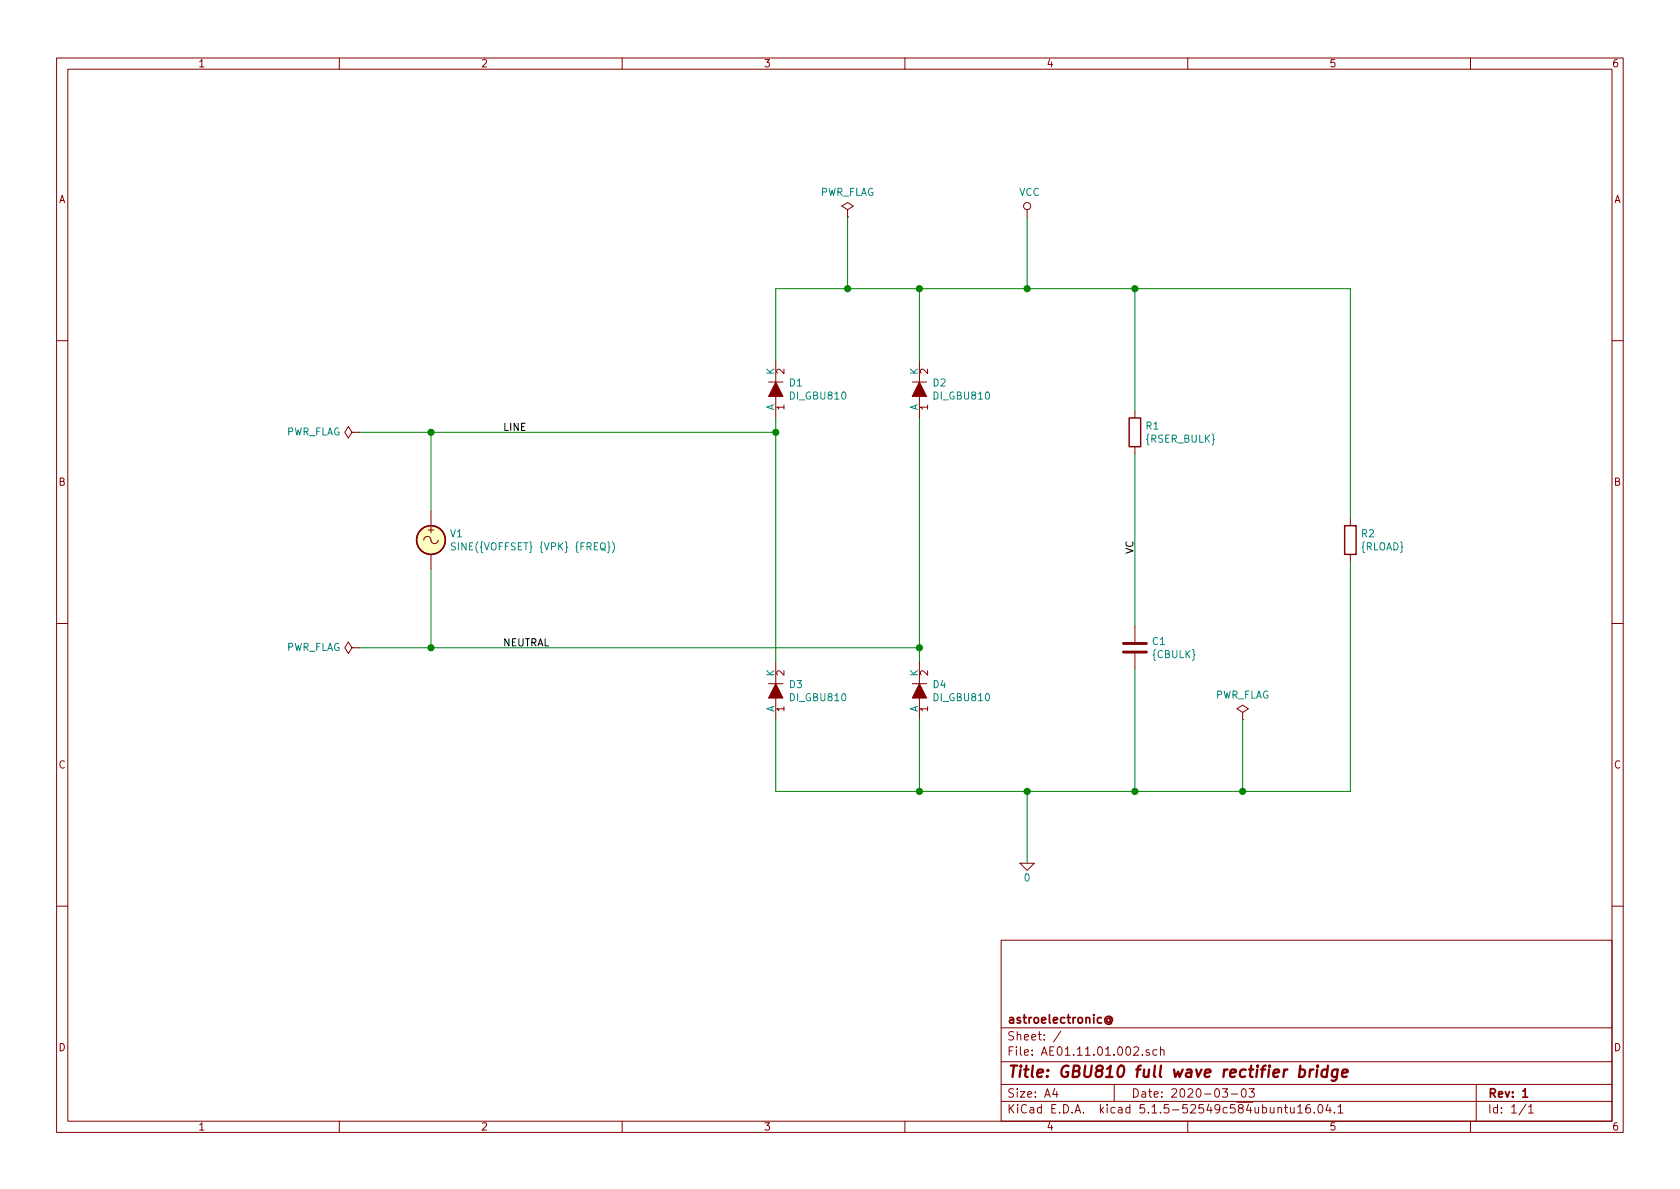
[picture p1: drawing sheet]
EESchema Schematic File Version 4
EELAYER 30 0
EELAYER END
$Descr A4 11693 8268
encoding utf-8
Sheet 1 1
Title "GBU810 full wave rectifier bridge"
Date "2020-03-03"
Rev "1"
Comp "astroelectronic@"
Comment1 ""
Comment2 ""
Comment3 ""
Comment4 ""
$EndDescr
$Comp
L AE01.17.01.000:DI_GBU810 D1
U 1 1
P 5400 2700
F 0 "D1" H 5488 2746 50  0000 L CNN
F 1 "DI_GBU810" H 5488 2655 50  0000 L CNN
F 2 "" H 5488 2655 50  0000 L CNN
F 3 "~" H 5500 2400 50  0001 L BNN
F 4 "D" H 5400 2700 50  0001 C CNN "Spice_Primitive"
F 5 "DI_GBU810" H 5400 2700 50  0001 C CNN "Spice_Model"
F 6 "Y" H 5400 2700 50  0001 C CNN "Spice_Netlist_Enabled"
F 7 "models/GBU810.spice.txt" H 5400 2700 50  0001 C CNN "Spice_Lib_File"
	1    5400 2700
	1    0    0    -1  
$EndComp
$Comp
L AE01.17.01.000:DI_GBU810 D2
U 1 1
P 6400 2700
F 0 "D2" H 6488 2746 50  0000 L CNN
F 1 "DI_GBU810" H 6488 2655 50  0000 L CNN
F 2 "" H 6488 2655 50  0000 L CNN
F 3 "~" H 6500 2400 50  0001 L BNN
F 4 "D" H 6400 2700 50  0001 C CNN "Spice_Primitive"
F 5 "DI_GBU810" H 6400 2700 50  0001 C CNN "Spice_Model"
F 6 "Y" H 6400 2700 50  0001 C CNN "Spice_Netlist_Enabled"
F 7 "models/GBU810.spice.txt" H 6400 2700 50  0001 C CNN "Spice_Lib_File"
	1    6400 2700
	1    0    0    -1  
$EndComp
$Comp
L AE01.17.01.000:DI_GBU810 D3
U 1 1
P 5400 4800
F 0 "D3" H 5488 4846 50  0000 L CNN
F 1 "DI_GBU810" H 5488 4755 50  0000 L CNN
F 2 "" H 5488 4755 50  0000 L CNN
F 3 "~" H 5500 4500 50  0001 L BNN
F 4 "D" H 5400 4800 50  0001 C CNN "Spice_Primitive"
F 5 "DI_GBU810" H 5400 4800 50  0001 C CNN "Spice_Model"
F 6 "Y" H 5400 4800 50  0001 C CNN "Spice_Netlist_Enabled"
F 7 "models/GBU810.spice.txt" H 5400 4800 50  0001 C CNN "Spice_Lib_File"
	1    5400 4800
	1    0    0    -1  
$EndComp
$Comp
L AE01.17.01.000:DI_GBU810 D4
U 1 1
P 6400 4800
F 0 "D4" H 6488 4846 50  0000 L CNN
F 1 "DI_GBU810" H 6488 4755 50  0000 L CNN
F 2 "" H 6488 4755 50  0000 L CNN
F 3 "~" H 6500 4500 50  0001 L BNN
F 4 "D" H 6400 4800 50  0001 C CNN "Spice_Primitive"
F 5 "DI_GBU810" H 6400 4800 50  0001 C CNN "Spice_Model"
F 6 "Y" H 6400 4800 50  0001 C CNN "Spice_Netlist_Enabled"
F 7 "models/GBU810.spice.txt" H 6400 4800 50  0001 C CNN "Spice_Lib_File"
	1    6400 4800
	1    0    0    -1  
$EndComp
Wire Wire Line
	5400 2900 5400 3000
Wire Wire Line
	6400 4600 6400 4500
Wire Wire Line
	5400 2500 5400 2000
Wire Wire Line
	5400 2000 5900 2000
Wire Wire Line
	6400 2000 6400 2500
Wire Wire Line
	5400 5000 5400 5500
Wire Wire Line
	5400 5500 6400 5500
Wire Wire Line
	6400 5500 6400 5000
Wire Wire Line
	3000 3950 3000 4500
Wire Wire Line
	3000 4500 6400 4500
Connection ~ 6400 4500
Wire Wire Line
	6400 4500 6400 2900
Wire Wire Line
	3000 3550 3000 3000
Wire Wire Line
	3000 3000 5400 3000
Connection ~ 5400 3000
Wire Wire Line
	5400 3000 5400 4600
Wire Wire Line
	6400 2000 7150 2000
Wire Wire Line
	9400 2000 9400 3600
Connection ~ 6400 2000
Wire Wire Line
	6400 5500 7150 5500
Wire Wire Line
	9400 5500 9400 3900
Connection ~ 6400 5500
$Comp
L Device:C C1
U 1 1
P 7900 4500
F 0 "C1" H 8015 4546 50  0000 L CNN
F 1 "{CBULK}" H 8015 4455 50  0000 L CNN
F 2 "" H 7938 4350 50  0001 C CNN
F 3 "~" H 7900 4500 50  0001 C CNN
	1    7900 4500
	1    0    0    -1  
$EndComp
$Comp
L Device:R R1
U 1 1
P 7900 3000
F 0 "R1" H 7970 3046 50  0000 L CNN
F 1 "{RSER_BULK}" H 7970 2955 50  0000 L CNN
F 2 "" V 7830 3000 50  0001 C CNN
F 3 "~" H 7900 3000 50  0001 C CNN
	1    7900 3000
	1    0    0    -1  
$EndComp
Wire Wire Line
	7900 2850 7900 2000
Connection ~ 7900 2000
Wire Wire Line
	7900 2000 9400 2000
Wire Wire Line
	7900 4350 7900 3150
Wire Wire Line
	7900 4650 7900 5500
Connection ~ 7900 5500
Wire Wire Line
	7900 5500 8650 5500
$Comp
L pspice:0 #GND01
U 1 1
P 7150 6000
F 0 "#GND01" H 7150 5900 50  0001 C CNN
F 1 "0" H 7150 5900 50  0000 C CNN
F 2 "" H 7150 6000 50  0001 C CNN
F 3 "~" H 7150 6000 50  0001 C CNN
	1    7150 6000
	1    0    0    -1  
$EndComp
Wire Wire Line
	7150 6000 7150 5500
Connection ~ 7150 5500
Wire Wire Line
	7150 5500 7900 5500
$Comp
L power:VCC #PWR01
U 1 1
P 7150 1500
F 0 "#PWR01" H 7150 1350 50  0001 C CNN
F 1 "VCC" H 7167 1673 50  0000 C CNN
F 2 "" H 7150 1500 50  0001 C CNN
F 3 "" H 7150 1500 50  0001 C CNN
	1    7150 1500
	1    0    0    -1  
$EndComp
Wire Wire Line
	7150 1500 7150 2000
Connection ~ 7150 2000
Wire Wire Line
	7150 2000 7900 2000
$Comp
L power:PWR_FLAG #FLG03
U 1 1
P 5900 1500
F 0 "#FLG03" H 5900 1575 50  0001 C CNN
F 1 "PWR_FLAG" H 5900 1673 50  0000 C CNN
F 2 "" H 5900 1500 50  0001 C CNN
F 3 "~" H 5900 1500 50  0001 C CNN
	1    5900 1500
	1    0    0    -1  
$EndComp
Wire Wire Line
	5900 1500 5900 2000
Connection ~ 5900 2000
Wire Wire Line
	5900 2000 6400 2000
$Comp
L power:PWR_FLAG #FLG04
U 1 1
P 8650 5000
F 0 "#FLG04" H 8650 5075 50  0001 C CNN
F 1 "PWR_FLAG" H 8650 5173 50  0000 C CNN
F 2 "" H 8650 5000 50  0001 C CNN
F 3 "~" H 8650 5000 50  0001 C CNN
	1    8650 5000
	1    0    0    -1  
$EndComp
Wire Wire Line
	8650 5000 8650 5500
Connection ~ 8650 5500
Wire Wire Line
	8650 5500 9400 5500
$Comp
L power:PWR_FLAG #FLG01
U 1 1
P 2500 3000
F 0 "#FLG01" H 2500 3075 50  0001 C CNN
F 1 "PWR_FLAG" V 2500 3127 50  0000 L CNN
F 2 "" H 2500 3000 50  0001 C CNN
F 3 "~" H 2500 3000 50  0001 C CNN
	1    2500 3000
	0    -1   -1   0   
$EndComp
$Comp
L power:PWR_FLAG #FLG02
U 1 1
P 2500 4500
F 0 "#FLG02" H 2500 4575 50  0001 C CNN
F 1 "PWR_FLAG" V 2500 4627 50  0000 L CNN
F 2 "" H 2500 4500 50  0001 C CNN
F 3 "~" H 2500 4500 50  0001 C CNN
	1    2500 4500
	0    -1   -1   0   
$EndComp
Wire Wire Line
	2500 4500 3000 4500
Wire Wire Line
	2500 3000 3000 3000
Text Label 7900 3850 1    50   ~ 0
VC
Text Label 3500 3000 0    50   ~ 0
LINE
Text Label 3500 4500 0    50   ~ 0
NEUTRAL
$Comp
L Device:R R2
U 1 1
P 9400 3750
F 0 "R2" H 9470 3796 50  0000 L CNN
F 1 "{RLOAD}" H 9470 3705 50  0000 L CNN
F 2 "" V 9330 3750 50  0001 C CNN
F 3 "~" H 9400 3750 50  0001 C CNN
	1    9400 3750
	1    0    0    -1  
$EndComp
Connection ~ 3000 3000
Connection ~ 3000 4500
$Comp
L Simulation_SPICE:VSIN V1
U 1 1
P 3000 3750
F 0 "V1" H 3130 3796 50  0000 L CNN
F 1 "SINE({VOFFSET} {VPK} {FREQ})" H 3130 3705 50  0000 L CNN
F 2 "" H 3000 3750 50  0001 C CNN
F 3 "~" H 3000 3750 50  0001 C CNN
F 4 "Y" H 3000 3750 50  0001 L CNN "Spice_Netlist_Enabled"
F 5 "V" H 3000 3750 50  0001 L CNN "Spice_Primitive"
	1    3000 3750
	1    0    0    -1  
$EndComp
$EndSCHEMATC
